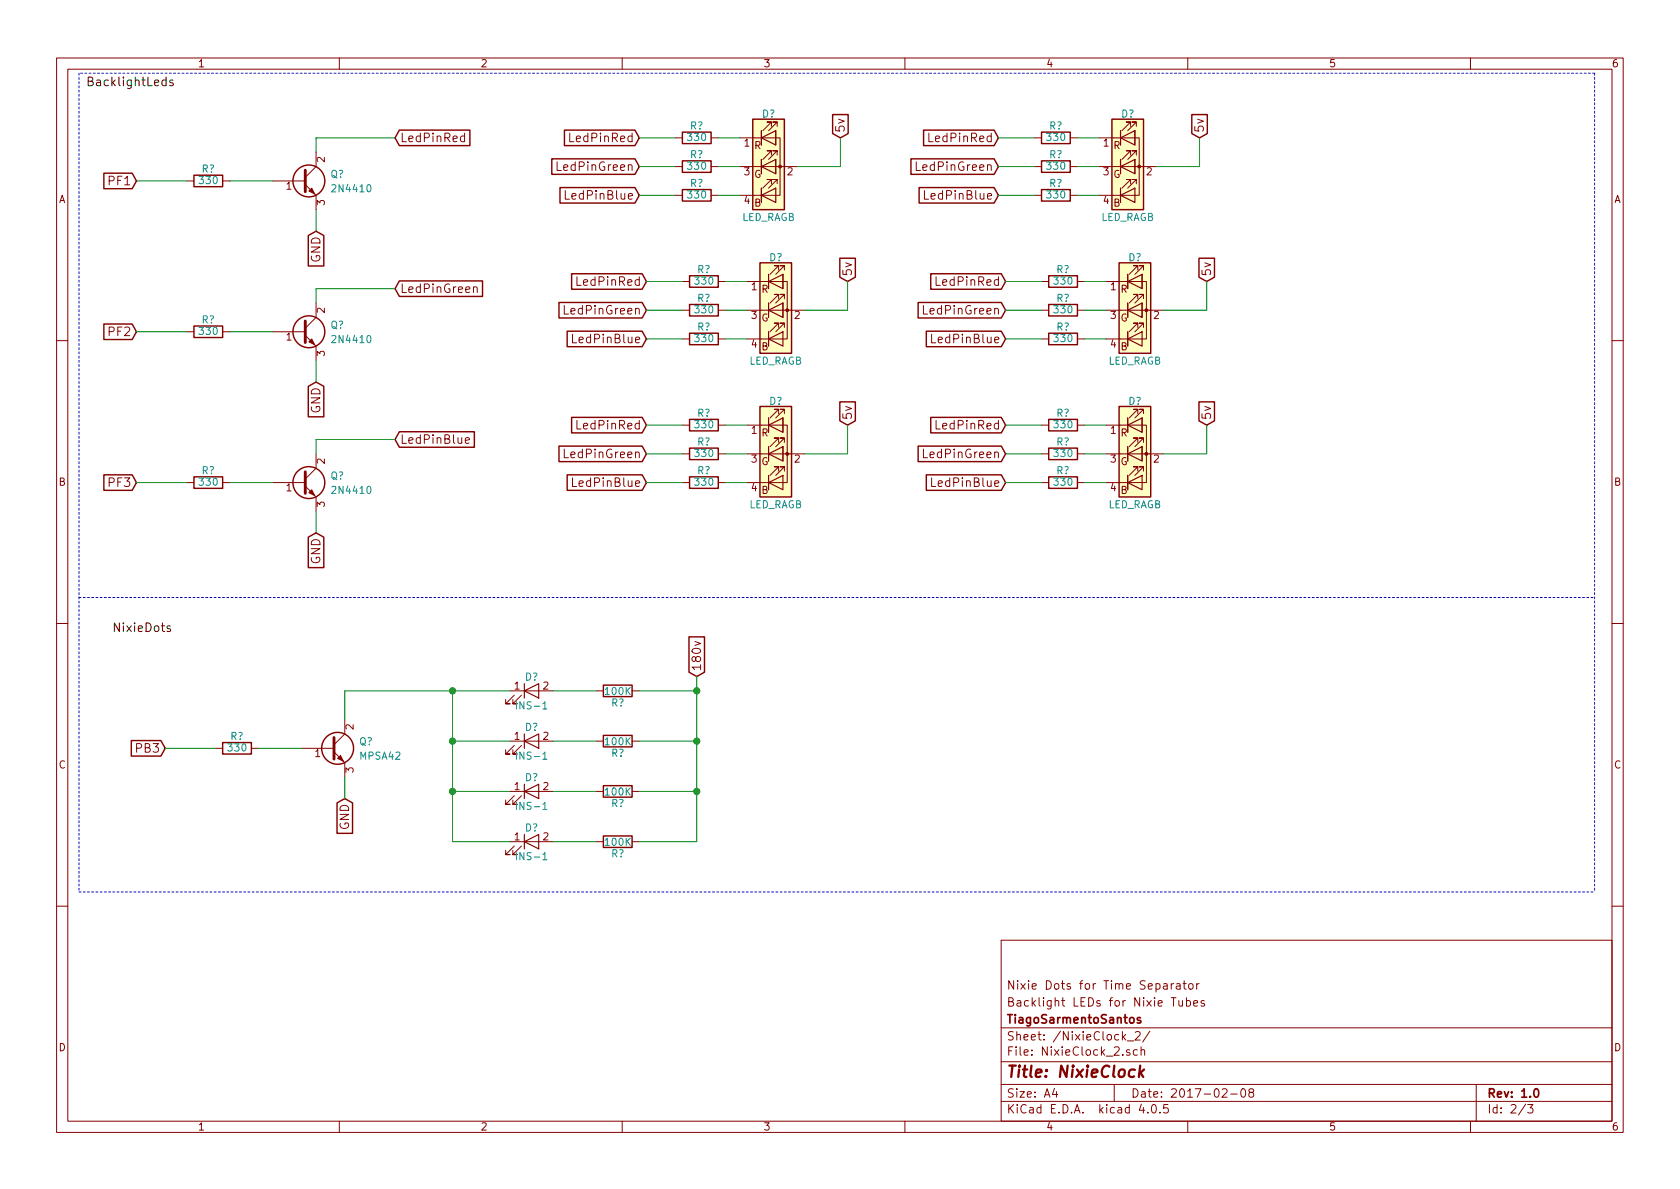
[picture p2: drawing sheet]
EESchema Schematic File Version 2
LIBS:power
LIBS:device
LIBS:transistors
LIBS:conn
LIBS:linear
LIBS:regul
LIBS:74xx
LIBS:cmos4000
LIBS:adc-dac
LIBS:memory
LIBS:xilinx
LIBS:microcontrollers
LIBS:dsp
LIBS:microchip
LIBS:analog_switches
LIBS:motorola
LIBS:texas
LIBS:intel
LIBS:audio
LIBS:interface
LIBS:digital-audio
LIBS:philips
LIBS:display
LIBS:cypress
LIBS:siliconi
LIBS:opto
LIBS:atmel
LIBS:contrib
LIBS:valves
LIBS:NixieComponents
LIBS:NixieClock-cache
EELAYER 25 0
EELAYER END
$Descr A4 11693 8268
encoding utf-8
Sheet 2 3
Title "NixieClock"
Date "2017-02-08"
Rev "1.0"
Comp "TiagoSarmentoSantos"
Comment1 "Backlight LEDs for Nixie Tubes"
Comment2 "Nixie Dots for Time Separator"
Comment3 ""
Comment4 ""
$EndDescr
Text Label 1200 4400 2    60   ~ 0
NixieDots
$Comp
L Q_NPN_BCE Q?
U 1 1
P 2100 1250
F 0 "Q?" H 2300 1300 50  0000 L CNN
F 1 "2N4410" H 2300 1200 50  0000 L CNN
F 2 "" H 2300 1350 50  0000 C CNN
F 3 "" H 2100 1250 50  0000 C CNN
	1    2100 1250
	1    0    0    -1  
$EndComp
Text GLabel 950  1250 0    60   Input ~ 0
PF1
$Comp
L R R?
U 1 1
P 1450 1250
F 0 "R?" V 1530 1250 50  0000 C CNN
F 1 "330" V 1450 1250 50  0000 C CNN
F 2 "" V 1380 1250 50  0000 C CNN
F 3 "" H 1450 1250 50  0000 C CNN
	1    1450 1250
	0    -1   -1   0   
$EndComp
$Comp
L R R?
U 1 1
P 4850 950
F 0 "R?" V 4930 950 50  0000 C CNN
F 1 "330" V 4850 950 50  0000 C CNN
F 2 "" V 4780 950 50  0000 C CNN
F 3 "" H 4850 950 50  0000 C CNN
	1    4850 950 
	0    -1   -1   0   
$EndComp
$Comp
L R R?
U 1 1
P 4850 1150
F 0 "R?" V 4930 1150 50  0000 C CNN
F 1 "330" V 4850 1150 50  0000 C CNN
F 2 "" V 4780 1150 50  0000 C CNN
F 3 "" H 4850 1150 50  0000 C CNN
	1    4850 1150
	0    -1   -1   0   
$EndComp
$Comp
L R R?
U 1 1
P 4850 1350
F 0 "R?" V 4930 1350 50  0000 C CNN
F 1 "330" V 4850 1350 50  0000 C CNN
F 2 "" V 4780 1350 50  0000 C CNN
F 3 "" H 4850 1350 50  0000 C CNN
	1    4850 1350
	0    -1   -1   0   
$EndComp
$Comp
L Q_NPN_BCE Q?
U 1 1
P 2300 5200
F 0 "Q?" H 2500 5250 50  0000 L CNN
F 1 "MPSA42" H 2500 5150 50  0000 L CNN
F 2 "" H 2500 5300 50  0000 C CNN
F 3 "" H 2300 5200 50  0000 C CNN
	1    2300 5200
	1    0    0    -1  
$EndComp
Text GLabel 4850 4700 1    60   Input ~ 0
180v
$Comp
L R R?
U 1 1
P 4300 4800
F 0 "R?" V 4380 4800 50  0000 C CNN
F 1 "100K" V 4300 4800 50  0000 C CNN
F 2 "" V 4230 4800 50  0000 C CNN
F 3 "" H 4300 4800 50  0000 C CNN
	1    4300 4800
	0    1    1    0   
$EndComp
$Comp
L LED D?
U 1 1
P 3700 4800
F 0 "D?" H 3700 4900 50  0000 C CNN
F 1 "INS-1" H 3700 4700 50  0000 C CNN
F 2 "" H 3700 4800 50  0000 C CNN
F 3 "" H 3700 4800 50  0000 C CNN
	1    3700 4800
	1    0    0    -1  
$EndComp
Wire Notes Line
	11100 500  11100 6200
Wire Notes Line
	11100 500  550  500 
Text Label 600  600  0    60   ~ 0
BacklightLeds
Text GLabel 4450 950  0    60   Input ~ 0
LedPinRed
Text GLabel 4450 1150 0    60   Input ~ 0
LedPinGreen
Text GLabel 4450 1350 0    60   Input ~ 0
LedPinBlue
Wire Wire Line
	1600 1250 1900 1250
Wire Wire Line
	950  1250 1300 1250
Text GLabel 2200 1600 3    60   Input ~ 0
GND
Text GLabel 2750 950  2    60   Input ~ 0
LedPinRed
Wire Wire Line
	2750 950  2200 950 
Wire Wire Line
	2200 950  2200 1050
$Comp
L Q_NPN_BCE Q?
U 1 1
P 2100 2300
F 0 "Q?" H 2300 2350 50  0000 L CNN
F 1 "2N4410" H 2300 2250 50  0000 L CNN
F 2 "" H 2300 2400 50  0000 C CNN
F 3 "" H 2100 2300 50  0000 C CNN
	1    2100 2300
	1    0    0    -1  
$EndComp
Text GLabel 950  2300 0    60   Input ~ 0
PF2
$Comp
L R R?
U 1 1
P 1450 2300
F 0 "R?" V 1530 2300 50  0000 C CNN
F 1 "330" V 1450 2300 50  0000 C CNN
F 2 "" V 1380 2300 50  0000 C CNN
F 3 "" H 1450 2300 50  0000 C CNN
	1    1450 2300
	0    -1   -1   0   
$EndComp
Wire Wire Line
	1600 2300 1900 2300
Wire Wire Line
	950  2300 1300 2300
Text GLabel 2200 2650 3    60   Input ~ 0
GND
Text GLabel 2750 2000 2    60   Input ~ 0
LedPinGreen
Wire Wire Line
	2750 2000 2200 2000
Wire Wire Line
	2200 2000 2200 2100
$Comp
L Q_NPN_BCE Q?
U 1 1
P 2100 3350
F 0 "Q?" H 2300 3400 50  0000 L CNN
F 1 "2N4410" H 2300 3300 50  0000 L CNN
F 2 "" H 2300 3450 50  0000 C CNN
F 3 "" H 2100 3350 50  0000 C CNN
	1    2100 3350
	1    0    0    -1  
$EndComp
Text GLabel 950  3350 0    60   Input ~ 0
PF3
$Comp
L R R?
U 1 1
P 1450 3350
F 0 "R?" V 1530 3350 50  0000 C CNN
F 1 "330" V 1450 3350 50  0000 C CNN
F 2 "" V 1380 3350 50  0000 C CNN
F 3 "" H 1450 3350 50  0000 C CNN
	1    1450 3350
	0    -1   -1   0   
$EndComp
Wire Wire Line
	1600 3350 1900 3350
Wire Wire Line
	950  3350 1300 3350
Text GLabel 2200 3700 3    60   Input ~ 0
GND
Text GLabel 2750 3050 2    60   Input ~ 0
LedPinBlue
Wire Wire Line
	2750 3050 2200 3050
Wire Wire Line
	2200 3050 2200 3150
$Comp
L LED_RAGB D?
U 1 1
P 5350 1150
F 0 "D?" H 5350 1520 50  0000 C CNN
F 1 "LED_RAGB" H 5350 800 50  0000 C CNN
F 2 "" H 5350 1100 50  0000 C CNN
F 3 "" H 5350 1100 50  0000 C CNN
	1    5350 1150
	1    0    0    -1  
$EndComp
Wire Wire Line
	5000 950  5150 950 
Wire Wire Line
	5000 1150 5150 1150
Wire Wire Line
	5000 1350 5150 1350
Wire Wire Line
	4450 950  4700 950 
Wire Wire Line
	4450 1150 4700 1150
Wire Wire Line
	4450 1350 4700 1350
Text GLabel 5850 950  1    60   Input ~ 0
5v
Wire Wire Line
	5550 1150 5850 1150
Wire Wire Line
	5850 1150 5850 950 
$Comp
L R R?
U 1 1
P 4900 1950
F 0 "R?" V 4980 1950 50  0000 C CNN
F 1 "330" V 4900 1950 50  0000 C CNN
F 2 "" V 4830 1950 50  0000 C CNN
F 3 "" H 4900 1950 50  0000 C CNN
	1    4900 1950
	0    -1   -1   0   
$EndComp
$Comp
L R R?
U 1 1
P 4900 2150
F 0 "R?" V 4980 2150 50  0000 C CNN
F 1 "330" V 4900 2150 50  0000 C CNN
F 2 "" V 4830 2150 50  0000 C CNN
F 3 "" H 4900 2150 50  0000 C CNN
	1    4900 2150
	0    -1   -1   0   
$EndComp
$Comp
L R R?
U 1 1
P 4900 2350
F 0 "R?" V 4980 2350 50  0000 C CNN
F 1 "330" V 4900 2350 50  0000 C CNN
F 2 "" V 4830 2350 50  0000 C CNN
F 3 "" H 4900 2350 50  0000 C CNN
	1    4900 2350
	0    -1   -1   0   
$EndComp
Text GLabel 4500 1950 0    60   Input ~ 0
LedPinRed
Text GLabel 4500 2150 0    60   Input ~ 0
LedPinGreen
Text GLabel 4500 2350 0    60   Input ~ 0
LedPinBlue
$Comp
L LED_RAGB D?
U 1 1
P 5400 2150
F 0 "D?" H 5400 2520 50  0000 C CNN
F 1 "LED_RAGB" H 5400 1800 50  0000 C CNN
F 2 "" H 5400 2100 50  0000 C CNN
F 3 "" H 5400 2100 50  0000 C CNN
	1    5400 2150
	1    0    0    -1  
$EndComp
Wire Wire Line
	5050 1950 5200 1950
Wire Wire Line
	5050 2150 5200 2150
Wire Wire Line
	5050 2350 5200 2350
Wire Wire Line
	4500 1950 4750 1950
Wire Wire Line
	4500 2150 4750 2150
Wire Wire Line
	4500 2350 4750 2350
Text GLabel 5900 1950 1    60   Input ~ 0
5v
Wire Wire Line
	5600 2150 5900 2150
Wire Wire Line
	5900 2150 5900 1950
$Comp
L R R?
U 1 1
P 4900 2950
F 0 "R?" V 4980 2950 50  0000 C CNN
F 1 "330" V 4900 2950 50  0000 C CNN
F 2 "" V 4830 2950 50  0000 C CNN
F 3 "" H 4900 2950 50  0000 C CNN
	1    4900 2950
	0    -1   -1   0   
$EndComp
$Comp
L R R?
U 1 1
P 4900 3150
F 0 "R?" V 4980 3150 50  0000 C CNN
F 1 "330" V 4900 3150 50  0000 C CNN
F 2 "" V 4830 3150 50  0000 C CNN
F 3 "" H 4900 3150 50  0000 C CNN
	1    4900 3150
	0    -1   -1   0   
$EndComp
$Comp
L R R?
U 1 1
P 4900 3350
F 0 "R?" V 4980 3350 50  0000 C CNN
F 1 "330" V 4900 3350 50  0000 C CNN
F 2 "" V 4830 3350 50  0000 C CNN
F 3 "" H 4900 3350 50  0000 C CNN
	1    4900 3350
	0    -1   -1   0   
$EndComp
Text GLabel 4500 2950 0    60   Input ~ 0
LedPinRed
Text GLabel 4500 3150 0    60   Input ~ 0
LedPinGreen
Text GLabel 4500 3350 0    60   Input ~ 0
LedPinBlue
$Comp
L LED_RAGB D?
U 1 1
P 5400 3150
F 0 "D?" H 5400 3520 50  0000 C CNN
F 1 "LED_RAGB" H 5400 2800 50  0000 C CNN
F 2 "" H 5400 3100 50  0000 C CNN
F 3 "" H 5400 3100 50  0000 C CNN
	1    5400 3150
	1    0    0    -1  
$EndComp
Wire Wire Line
	5050 2950 5200 2950
Wire Wire Line
	5050 3150 5200 3150
Wire Wire Line
	5050 3350 5200 3350
Wire Wire Line
	4500 2950 4750 2950
Wire Wire Line
	4500 3150 4750 3150
Wire Wire Line
	4500 3350 4750 3350
Text GLabel 5900 2950 1    60   Input ~ 0
5v
Wire Wire Line
	5600 3150 5900 3150
Wire Wire Line
	5900 3150 5900 2950
$Comp
L R R?
U 1 1
P 7350 950
F 0 "R?" V 7430 950 50  0000 C CNN
F 1 "330" V 7350 950 50  0000 C CNN
F 2 "" V 7280 950 50  0000 C CNN
F 3 "" H 7350 950 50  0000 C CNN
	1    7350 950 
	0    -1   -1   0   
$EndComp
$Comp
L R R?
U 1 1
P 7350 1150
F 0 "R?" V 7430 1150 50  0000 C CNN
F 1 "330" V 7350 1150 50  0000 C CNN
F 2 "" V 7280 1150 50  0000 C CNN
F 3 "" H 7350 1150 50  0000 C CNN
	1    7350 1150
	0    -1   -1   0   
$EndComp
$Comp
L R R?
U 1 1
P 7350 1350
F 0 "R?" V 7430 1350 50  0000 C CNN
F 1 "330" V 7350 1350 50  0000 C CNN
F 2 "" V 7280 1350 50  0000 C CNN
F 3 "" H 7350 1350 50  0000 C CNN
	1    7350 1350
	0    -1   -1   0   
$EndComp
Text GLabel 6950 950  0    60   Input ~ 0
LedPinRed
Text GLabel 6950 1150 0    60   Input ~ 0
LedPinGreen
Text GLabel 6950 1350 0    60   Input ~ 0
LedPinBlue
$Comp
L LED_RAGB D?
U 1 1
P 7850 1150
F 0 "D?" H 7850 1520 50  0000 C CNN
F 1 "LED_RAGB" H 7850 800 50  0000 C CNN
F 2 "" H 7850 1100 50  0000 C CNN
F 3 "" H 7850 1100 50  0000 C CNN
	1    7850 1150
	1    0    0    -1  
$EndComp
Wire Wire Line
	7500 950  7650 950 
Wire Wire Line
	7500 1150 7650 1150
Wire Wire Line
	7500 1350 7650 1350
Wire Wire Line
	6950 950  7200 950 
Wire Wire Line
	6950 1150 7200 1150
Wire Wire Line
	6950 1350 7200 1350
Text GLabel 8350 950  1    60   Input ~ 0
5v
Wire Wire Line
	8050 1150 8350 1150
Wire Wire Line
	8350 1150 8350 950 
$Comp
L R R?
U 1 1
P 7400 1950
F 0 "R?" V 7480 1950 50  0000 C CNN
F 1 "330" V 7400 1950 50  0000 C CNN
F 2 "" V 7330 1950 50  0000 C CNN
F 3 "" H 7400 1950 50  0000 C CNN
	1    7400 1950
	0    -1   -1   0   
$EndComp
$Comp
L R R?
U 1 1
P 7400 2150
F 0 "R?" V 7480 2150 50  0000 C CNN
F 1 "330" V 7400 2150 50  0000 C CNN
F 2 "" V 7330 2150 50  0000 C CNN
F 3 "" H 7400 2150 50  0000 C CNN
	1    7400 2150
	0    -1   -1   0   
$EndComp
$Comp
L R R?
U 1 1
P 7400 2350
F 0 "R?" V 7480 2350 50  0000 C CNN
F 1 "330" V 7400 2350 50  0000 C CNN
F 2 "" V 7330 2350 50  0000 C CNN
F 3 "" H 7400 2350 50  0000 C CNN
	1    7400 2350
	0    -1   -1   0   
$EndComp
Text GLabel 7000 1950 0    60   Input ~ 0
LedPinRed
Text GLabel 7000 2150 0    60   Input ~ 0
LedPinGreen
Text GLabel 7000 2350 0    60   Input ~ 0
LedPinBlue
$Comp
L LED_RAGB D?
U 1 1
P 7900 2150
F 0 "D?" H 7900 2520 50  0000 C CNN
F 1 "LED_RAGB" H 7900 1800 50  0000 C CNN
F 2 "" H 7900 2100 50  0000 C CNN
F 3 "" H 7900 2100 50  0000 C CNN
	1    7900 2150
	1    0    0    -1  
$EndComp
Wire Wire Line
	7550 1950 7700 1950
Wire Wire Line
	7550 2150 7700 2150
Wire Wire Line
	7550 2350 7700 2350
Wire Wire Line
	7000 1950 7250 1950
Wire Wire Line
	7000 2150 7250 2150
Wire Wire Line
	7000 2350 7250 2350
Text GLabel 8400 1950 1    60   Input ~ 0
5v
Wire Wire Line
	8100 2150 8400 2150
Wire Wire Line
	8400 2150 8400 1950
$Comp
L R R?
U 1 1
P 7400 2950
F 0 "R?" V 7480 2950 50  0000 C CNN
F 1 "330" V 7400 2950 50  0000 C CNN
F 2 "" V 7330 2950 50  0000 C CNN
F 3 "" H 7400 2950 50  0000 C CNN
	1    7400 2950
	0    -1   -1   0   
$EndComp
$Comp
L R R?
U 1 1
P 7400 3150
F 0 "R?" V 7480 3150 50  0000 C CNN
F 1 "330" V 7400 3150 50  0000 C CNN
F 2 "" V 7330 3150 50  0000 C CNN
F 3 "" H 7400 3150 50  0000 C CNN
	1    7400 3150
	0    -1   -1   0   
$EndComp
$Comp
L R R?
U 1 1
P 7400 3350
F 0 "R?" V 7480 3350 50  0000 C CNN
F 1 "330" V 7400 3350 50  0000 C CNN
F 2 "" V 7330 3350 50  0000 C CNN
F 3 "" H 7400 3350 50  0000 C CNN
	1    7400 3350
	0    -1   -1   0   
$EndComp
Text GLabel 7000 2950 0    60   Input ~ 0
LedPinRed
Text GLabel 7000 3150 0    60   Input ~ 0
LedPinGreen
Text GLabel 7000 3350 0    60   Input ~ 0
LedPinBlue
$Comp
L LED_RAGB D?
U 1 1
P 7900 3150
F 0 "D?" H 7900 3520 50  0000 C CNN
F 1 "LED_RAGB" H 7900 2800 50  0000 C CNN
F 2 "" H 7900 3100 50  0000 C CNN
F 3 "" H 7900 3100 50  0000 C CNN
	1    7900 3150
	1    0    0    -1  
$EndComp
Wire Wire Line
	7550 2950 7700 2950
Wire Wire Line
	7550 3150 7700 3150
Wire Wire Line
	7550 3350 7700 3350
Wire Wire Line
	7000 2950 7250 2950
Wire Wire Line
	7000 3150 7250 3150
Wire Wire Line
	7000 3350 7250 3350
Text GLabel 8400 2950 1    60   Input ~ 0
5v
Wire Wire Line
	8100 3150 8400 3150
Wire Wire Line
	8400 3150 8400 2950
Wire Wire Line
	2200 1450 2200 1600
Wire Wire Line
	2200 2500 2200 2650
Wire Wire Line
	2200 3550 2200 3700
Wire Notes Line
	550  4150 11100 4150
Text GLabel 1150 5200 0    60   Input ~ 0
PB3
$Comp
L R R?
U 1 1
P 1650 5200
F 0 "R?" V 1730 5200 50  0000 C CNN
F 1 "330" V 1650 5200 50  0000 C CNN
F 2 "" V 1580 5200 50  0000 C CNN
F 3 "" H 1650 5200 50  0000 C CNN
	1    1650 5200
	0    -1   -1   0   
$EndComp
Wire Wire Line
	1800 5200 2100 5200
Wire Wire Line
	1150 5200 1500 5200
Text GLabel 2400 5550 3    60   Input ~ 0
GND
Wire Wire Line
	2400 5400 2400 5550
Wire Wire Line
	2400 4800 3550 4800
Wire Wire Line
	2400 4800 2400 5000
Wire Wire Line
	3850 4800 4150 4800
$Comp
L R R?
U 1 1
P 4300 5150
F 0 "R?" V 4380 5150 50  0000 C CNN
F 1 "100K" V 4300 5150 50  0000 C CNN
F 2 "" V 4230 5150 50  0000 C CNN
F 3 "" H 4300 5150 50  0000 C CNN
	1    4300 5150
	0    1    1    0   
$EndComp
$Comp
L LED D?
U 1 1
P 3700 5150
F 0 "D?" H 3700 5250 50  0000 C CNN
F 1 "INS-1" H 3700 5050 50  0000 C CNN
F 2 "" H 3700 5150 50  0000 C CNN
F 3 "" H 3700 5150 50  0000 C CNN
	1    3700 5150
	1    0    0    -1  
$EndComp
Wire Wire Line
	3850 5150 4150 5150
$Comp
L R R?
U 1 1
P 4300 5500
F 0 "R?" V 4380 5500 50  0000 C CNN
F 1 "100K" V 4300 5500 50  0000 C CNN
F 2 "" V 4230 5500 50  0000 C CNN
F 3 "" H 4300 5500 50  0000 C CNN
	1    4300 5500
	0    1    1    0   
$EndComp
$Comp
L LED D?
U 1 1
P 3700 5500
F 0 "D?" H 3700 5600 50  0000 C CNN
F 1 "INS-1" H 3700 5400 50  0000 C CNN
F 2 "" H 3700 5500 50  0000 C CNN
F 3 "" H 3700 5500 50  0000 C CNN
	1    3700 5500
	1    0    0    -1  
$EndComp
Wire Wire Line
	3850 5500 4150 5500
Wire Wire Line
	4850 4700 4850 5850
Wire Wire Line
	4850 5500 4450 5500
Wire Wire Line
	4450 5150 4850 5150
Connection ~ 4850 5150
Wire Wire Line
	4450 4800 4850 4800
Connection ~ 4850 4800
Wire Wire Line
	3550 5150 3150 5150
Wire Wire Line
	3150 4800 3150 5850
Connection ~ 3150 4800
Wire Wire Line
	3150 5500 3550 5500
Connection ~ 3150 5150
Wire Notes Line
	550  500  550  6200
Wire Notes Line
	550  6200 11100 6200
$Comp
L R R?
U 1 1
P 4300 5850
F 0 "R?" V 4380 5850 50  0000 C CNN
F 1 "100K" V 4300 5850 50  0000 C CNN
F 2 "" V 4230 5850 50  0000 C CNN
F 3 "" H 4300 5850 50  0000 C CNN
	1    4300 5850
	0    1    1    0   
$EndComp
$Comp
L LED D?
U 1 1
P 3700 5850
F 0 "D?" H 3700 5950 50  0000 C CNN
F 1 "INS-1" H 3700 5750 50  0000 C CNN
F 2 "" H 3700 5850 50  0000 C CNN
F 3 "" H 3700 5850 50  0000 C CNN
	1    3700 5850
	1    0    0    -1  
$EndComp
Wire Wire Line
	3850 5850 4150 5850
Wire Wire Line
	4850 5850 4450 5850
Wire Wire Line
	3150 5850 3550 5850
Connection ~ 4850 5500
Connection ~ 3150 5500
$EndSCHEMATC
